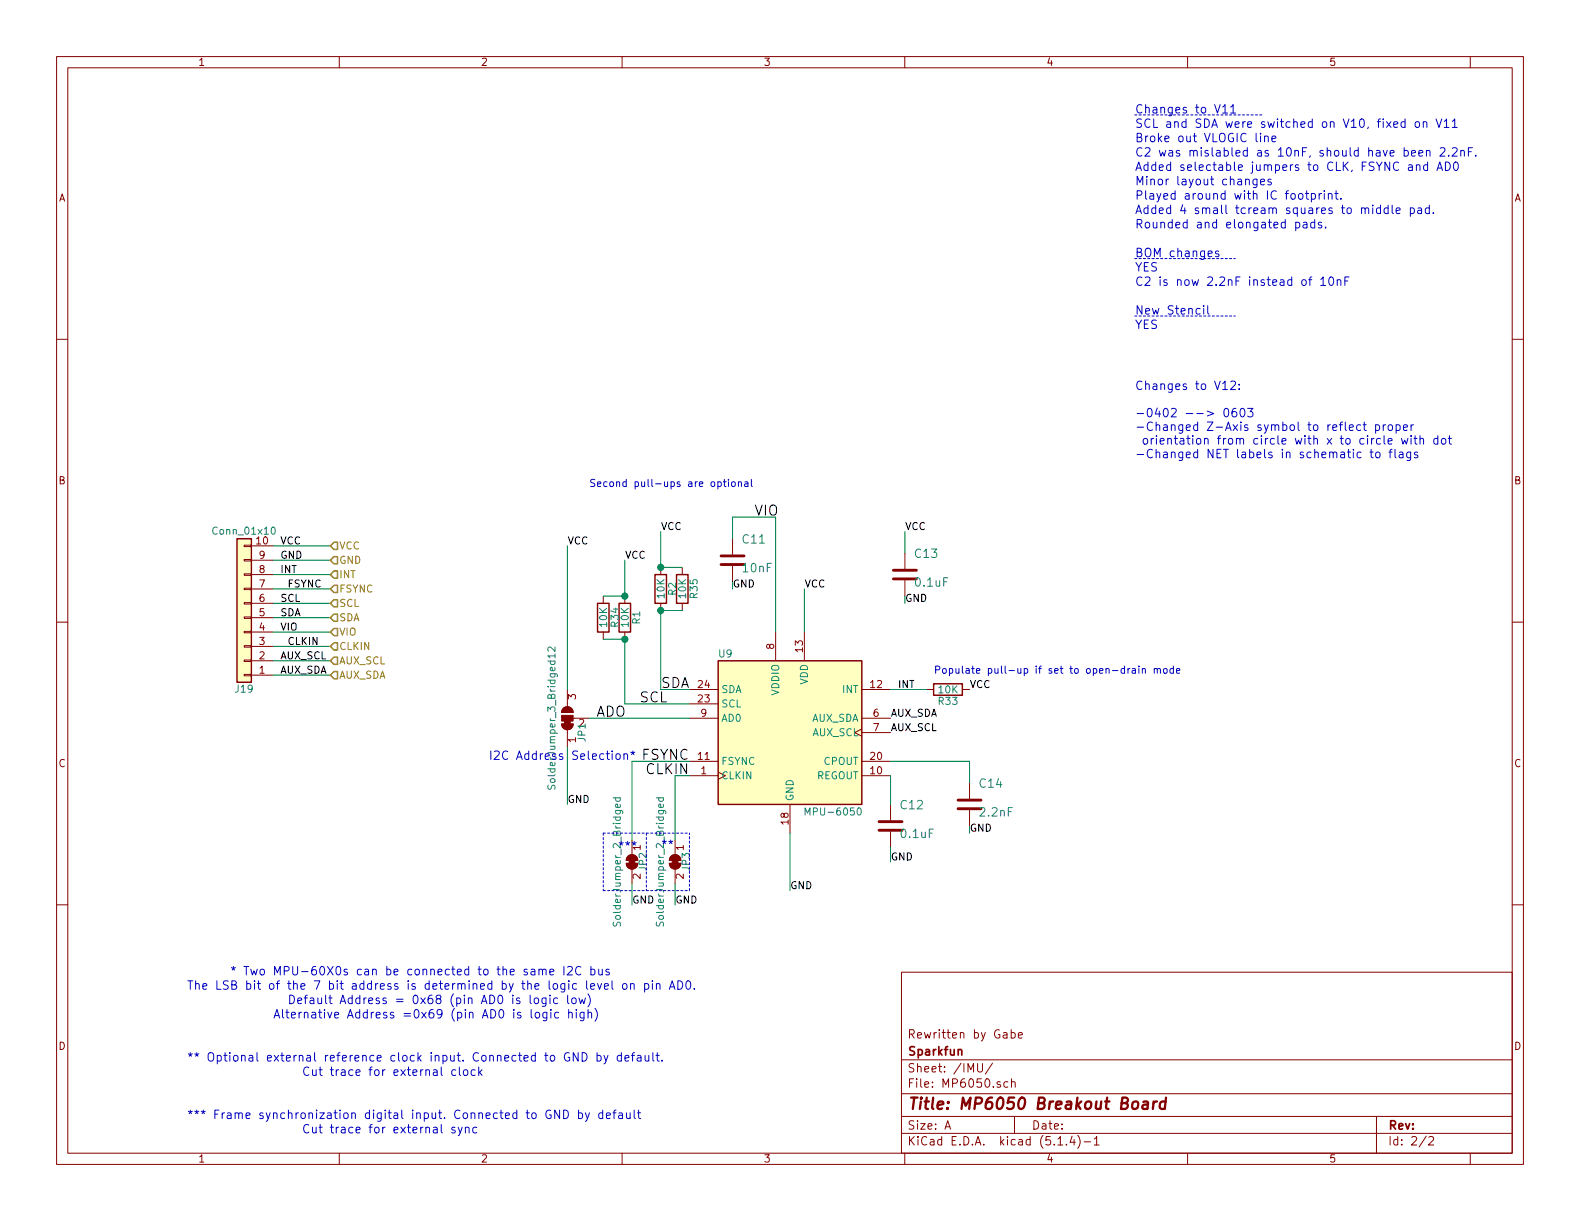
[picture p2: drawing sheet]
EESchema Schematic File Version 4
LIBS:kicad-eboard-cache
EELAYER 30 0
EELAYER END
$Descr A 11000 8500
encoding utf-8
Sheet 2 2
Title "MP6050 Breakout Board"
Date ""
Rev ""
Comp "Sparkfun"
Comment1 "Rewritten by Gabe"
Comment2 ""
Comment3 ""
Comment4 ""
$EndDescr
Text Label 1950 3800 0    50   ~ 0
VCC
Wire Wire Line
	5600 4400 5600 4100
Wire Wire Line
	3950 3800 3950 4800
Text Label 1950 3900 0    50   ~ 0
GND
Wire Wire Line
	6750 5800 6750 5750
Wire Wire Line
	6200 5900 6200 6000
Wire Wire Line
	5500 6200 5500 5800
Wire Wire Line
	3950 5600 3950 5200
Wire Wire Line
	6200 5400 6200 5600
Text Label 6200 5000 0    50   ~ 0
AUX_SDA
Text Label 1950 4700 0    50   ~ 0
AUX_SDA
Text Label 6200 5100 0    50   ~ 0
AUX_SCL
Text Label 1950 4600 0    50   ~ 0
AUX_SCL
Text Label 4450 4900 0    70   ~ 0
SCL
Text Label 1950 4200 0    50   ~ 0
SCL
Text Label 4600 4800 0    70   ~ 0
SDA
Text Label 1950 4300 0    50   ~ 0
SDA
Text Label 4150 5000 0    70   ~ 0
ADO
Text Label 6250 4800 0    50   ~ 0
INT
Text Label 1950 4000 0    50   ~ 0
INT
Text Label 4800 5300 2    70   ~ 0
FSYNC
Text Label 2000 4100 0    50   ~ 0
FSYNC
Text Label 2000 4500 0    50   ~ 0
CLKIN
Text Label 4800 5400 2    70   ~ 0
CLKIN
Text Label 1950 4400 0    50   ~ 0
VIO
Text Label 5250 3600 0    70   ~ 0
VIO
$Comp
L Device:C C14
U 1 1
P 6750 5600
AR Path="/5DAF980D/01909D13" Ref="C14"  Part="1" 
AR Path="/5DCD5C02/01909D13" Ref="C14"  Part="1" 
AR Path="/5DAF980D/9F1C139701909D13" Ref="C11"  Part="1" 
F 0 "C14" H 6810 5715 59  0000 L BNN
F 1 "2.2nF" H 6810 5515 59  0000 L BNN
F 2 "Capacitor_SMD:C_0805_2012Metric_Pad1.15x1.40mm_HandSolder" H 6750 5600 50  0001 C CNN
F 3 "" H 6750 5600 50  0001 C CNN
	1    6750 5600
	1    0    0    -1  
$EndComp
$Comp
L Device:C C13
U 1 1
P 6300 4000
AR Path="/5DAF980D/DAA3AADF" Ref="C13"  Part="1" 
AR Path="/5DCD5C02/DAA3AADF" Ref="C13"  Part="1" 
AR Path="/5DAF980D/563B591DDAA3AADF" Ref="C4"  Part="1" 
F 0 "C13" H 6360 4115 59  0000 L BNN
F 1 "0.1uF" H 6360 3915 59  0000 L BNN
F 2 "Capacitor_SMD:C_0805_2012Metric_Pad1.15x1.40mm_HandSolder" H 6300 4000 50  0001 C CNN
F 3 "" H 6300 4000 50  0001 C CNN
	1    6300 4000
	1    0    0    -1  
$EndComp
$Comp
L Device:C C11
U 1 1
P 5100 3900
AR Path="/5DAF980D/EEBC4EF1" Ref="C11"  Part="1" 
AR Path="/5DCD5C02/EEBC4EF1" Ref="C11"  Part="1" 
AR Path="/5DAF980D/D84F9FB4EEBC4EF1" Ref="C3"  Part="1" 
F 0 "C11" H 5160 4015 59  0000 L BNN
F 1 "10nF" H 5160 3815 59  0000 L BNN
F 2 "Capacitor_SMD:C_0805_2012Metric_Pad1.15x1.40mm_HandSolder" H 5100 3900 50  0001 C CNN
F 3 "" H 5100 3900 50  0001 C CNN
	1    5100 3900
	1    0    0    -1  
$EndComp
Text Notes 1300 7800 0    59   ~ 0
*** Frame synchronization digital input. Connected to GND by default 
Text Notes 2100 7900 0    59   ~ 0
Cut trace for external sync 
Text Notes 1600 6800 0    59   ~ 0
* Two MPU-60X0s can be connected to the same I2C bus
Text Notes 4600 5920 0    59   ~ 0
**
Text Notes 2000 7000 0    59   ~ 0
Default Address = 0x68 (pin AD0 is logic low)
Text Notes 1900 7100 0    59   ~ 0
Alternative Address =0x69 (pin AD0 is logic high)
Text Notes 1300 6900 0    59   ~ 0
The LSB bit of the 7 bit address is determined by the logic level on pin AD0.
Text Notes 1300 7400 0    59   ~ 0
** Optional external reference clock input. Connected to GND by default.
Text Notes 2100 7500 0    59   ~ 0
Cut trace for external clock
Text Notes 7900 800  0    59   ~ 0
Changes to V11
Wire Notes Line
	7900 800  8800 800 
Text Notes 7900 900  0    59   ~ 0
SCL and SDA were switched on V10, fixed on V11
Text Notes 7900 1100 0    59   ~ 0
C2 was mislabled as 10nF, should have been 2.2nF. 
Text Notes 7900 1000 0    59   ~ 0
Broke out VLOGIC line
Text Notes 7900 1800 0    59   ~ 0
BOM changes
Text Notes 7900 2200 0    59   ~ 0
New Stencil
Text Notes 7900 2300 0    59   ~ 0
YES
Text Notes 7900 1900 0    59   ~ 0
YES
Text Notes 7900 2000 0    59   ~ 0
C2 is now 2.2nF instead of 10nF
Wire Notes Line
	7900 1800 8600 1800
Wire Notes Line
	7900 2200 8600 2200
Text Notes 7900 1300 0    59   ~ 0
Minor layout changes
Text Notes 7900 1200 0    59   ~ 0
Added selectable jumpers to CLK, FSYNC and AD0
Text Notes 7900 1400 0    59   ~ 0
Played around with IC footprint. 
Text Notes 7900 3200 0    59   ~ 0
Changes to V12:\n\n-0402 --> 0603\n-Changed Z-Axis symbol to reflect proper\n orientation from circle with x to circle with dot\n-Changed NET labels in schematic to flags
Text Notes 7900 1500 0    59   ~ 0
Added 4 small tcream squares to middle pad.
Text Notes 7900 1600 0    59   ~ 0
Rounded and elongated pads.
$Comp
L Sensor_Motion:MPU-6050 U9
U 1 1
P 5500 5100
AR Path="/5DAF980D/5DACFAC5" Ref="U9"  Part="1" 
AR Path="/5DCD5C02/5DACFAC5" Ref="U?"  Part="1" 
F 0 "U9" H 5050 5650 50  0000 C CNN
F 1 "MPU-6050" H 5800 4550 50  0000 C CNN
F 2 "Sensor_Motion:InvenSense_QFN-24_4x4mm_P0.5mm" H 5500 4300 50  0001 C CNN
F 3 "https://store.invensense.com/datasheets/invensense/MPU-6050_DataSheet_V3%204.pdf" H 5500 4950 50  0001 C CNN
	1    5500 5100
	1    0    0    -1  
$EndComp
Wire Wire Line
	5100 3600 5400 3600
Wire Wire Line
	5400 3600 5400 4400
Wire Wire Line
	4700 5400 4800 5400
Wire Wire Line
	4400 5300 4800 5300
Wire Wire Line
	4800 4900 4350 4900
Wire Wire Line
	4600 4800 4800 4800
Wire Wire Line
	6200 5300 6750 5300
$Comp
L Jumper:SolderJumper_2_Bridged JP2
U 1 1
P 4400 6000
AR Path="/5DAF980D/5DAE6E03" Ref="JP2"  Part="1" 
AR Path="/5DCD5C02/5DAE6E03" Ref="JP?"  Part="1" 
F 0 "JP2" H 4400 6080 50  0000 C CNN
F 1 "SolderJumper_2_Bridged" H 4400 5900 50  0000 C CNN
F 2 "Jumper:SolderJumper-2_P1.3mm_Bridged_RoundedPad1.0x1.5mm" H 4400 6000 50  0001 C CNN
F 3 "~" H 4400 6000 50  0001 C CNN
	1    4400 6000
	0    1    1    0   
$EndComp
$Comp
L Jumper:SolderJumper_2_Bridged JP3
U 1 1
P 4700 6000
AR Path="/5DAF980D/5DAE6EE9" Ref="JP3"  Part="1" 
AR Path="/5DCD5C02/5DAE6EE9" Ref="JP?"  Part="1" 
F 0 "JP3" H 4700 6080 50  0000 C CNN
F 1 "SolderJumper_2_Bridged" H 4700 5900 50  0000 C CNN
F 2 "Jumper:SolderJumper-2_P1.3mm_Bridged_RoundedPad1.0x1.5mm" H 4700 6000 50  0001 C CNN
F 3 "~" H 4700 6000 50  0001 C CNN
	1    4700 6000
	0    1    1    0   
$EndComp
Wire Wire Line
	4700 5400 4700 5850
Wire Wire Line
	4400 5300 4400 5850
Wire Wire Line
	4400 6150 4400 6300
Wire Wire Line
	4700 6150 4700 6300
$Comp
L Jumper:SolderJumper_3_Bridged12 JP1
U 1 1
P 3950 5000
AR Path="/5DAF980D/5DAE8B16" Ref="JP1"  Part="1" 
AR Path="/5DCD5C02/5DAE8B16" Ref="JP?"  Part="1" 
F 0 "JP1" H 3850 4900 50  0000 C CNN
F 1 "SolderJumper_3_Bridged12" H 3950 5110 50  0000 C CNN
F 2 "Jumper:SolderJumper-3_P1.3mm_Bridged12_RoundedPad1.0x1.5mm_NumberLabels" H 3950 5000 50  0001 C CNN
F 3 "~" H 3950 5000 50  0001 C CNN
	1    3950 5000
	0    -1   -1   0   
$EndComp
Text Notes 3400 5300 0    59   ~ 0
I2C Address Selection*
Wire Wire Line
	4100 5000 4800 5000
Wire Notes Line
	4500 5800 4500 6200
Wire Notes Line
	4200 6200 4800 6200
Wire Notes Line
	4800 6200 4800 5800
Wire Notes Line
	4200 5800 4800 5800
Wire Notes Line
	4200 5800 4200 6200
Text Notes 4300 5930 0    59   ~ 0
***
$Comp
L Connector_Generic:Conn_01x10 J19
U 1 1
P 1700 4300
AR Path="/5DAF980D/5DAEBC3C" Ref="J19"  Part="1" 
AR Path="/5DCD5C02/5DAEBC3C" Ref="J?"  Part="1" 
F 0 "J19" H 1700 4800 50  0000 C CNN
F 1 "Conn_01x10" H 1700 3700 50  0000 C CNN
F 2 "Connector_PinHeader_2.54mm:PinHeader_1x10_P2.54mm_Vertical" H 1700 4300 50  0001 C CNN
F 3 "~" H 1700 4300 50  0001 C CNN
	1    1700 4300
	-1   0    0    1   
$EndComp
$Comp
L Device:R R1
U 1 1
P 4350 4300
AR Path="/5DAF980D/5DAEC66E" Ref="R1"  Part="1" 
AR Path="/5DCD5C02/5DAEC66E" Ref="R?"  Part="1" 
F 0 "R1" V 4430 4300 50  0000 C CNN
F 1 "10K" V 4350 4300 50  0000 C CNN
F 2 "Resistor_SMD:R_0603_1608Metric_Pad1.05x0.95mm_HandSolder" V 4280 4300 50  0001 C CNN
F 3 "~" H 4350 4300 50  0001 C CNN
	1    4350 4300
	1    0    0    -1  
$EndComp
$Comp
L Device:R R2
U 1 1
P 4600 4100
AR Path="/5DAF980D/5DAEC733" Ref="R2"  Part="1" 
AR Path="/5DCD5C02/5DAEC733" Ref="R?"  Part="1" 
F 0 "R2" V 4680 4100 50  0000 C CNN
F 1 "10K" V 4600 4100 50  0000 C CNN
F 2 "Resistor_SMD:R_0603_1608Metric_Pad1.05x0.95mm_HandSolder" V 4530 4100 50  0001 C CNN
F 3 "~" H 4600 4100 50  0001 C CNN
	1    4600 4100
	1    0    0    -1  
$EndComp
Wire Wire Line
	4600 3700 4600 3950
Wire Wire Line
	4600 4250 4600 4800
Wire Wire Line
	4350 3900 4350 4150
Wire Wire Line
	4350 4450 4350 4900
Wire Wire Line
	5100 3600 5100 3750
Wire Wire Line
	5100 4050 5100 4100
Wire Wire Line
	6300 3700 6300 3850
Wire Wire Line
	6300 4200 6300 4150
$Comp
L Device:C C12
U 1 1
P 6200 5750
AR Path="/5DAF980D/5DAF08EE" Ref="C12"  Part="1" 
AR Path="/5DCD5C02/5DAF08EE" Ref="C?"  Part="1" 
F 0 "C12" H 6260 5865 59  0000 L BNN
F 1 "0.1uF" H 6260 5665 59  0000 L BNN
F 2 "Capacitor_SMD:C_0805_2012Metric_Pad1.15x1.40mm_HandSolder" H 6200 5750 50  0001 C CNN
F 3 "" H 6200 5750 50  0001 C CNN
	1    6200 5750
	1    0    0    -1  
$EndComp
Wire Wire Line
	6750 5300 6750 5450
Text HLabel 2300 3800 2    50   Input ~ 0
VCC
Text HLabel 2300 3900 2    50   Input ~ 0
GND
Text HLabel 2300 4000 2    50   Input ~ 0
INT
Text HLabel 2300 4100 2    50   Input ~ 0
FSYNC
Text HLabel 2300 4200 2    50   Input ~ 0
SCL
Text HLabel 2300 4300 2    50   Input ~ 0
SDA
Text HLabel 2300 4400 2    50   Input ~ 0
VIO
Text HLabel 2300 4500 2    50   Input ~ 0
CLKIN
Text HLabel 2300 4600 2    50   Input ~ 0
AUX_SCL
Text HLabel 2300 4700 2    50   Input ~ 0
AUX_SDA
Wire Wire Line
	1900 3900 2300 3900
Wire Wire Line
	1900 4700 2300 4700
Wire Wire Line
	1900 4600 2300 4600
Wire Wire Line
	1900 4200 2300 4200
Wire Wire Line
	1900 4300 2300 4300
Wire Wire Line
	1900 4000 2300 4000
Wire Wire Line
	1900 4100 2300 4100
Wire Wire Line
	1900 4500 2300 4500
Wire Wire Line
	1900 4400 2300 4400
Wire Wire Line
	1900 3800 2300 3800
Text Label 3950 3800 0    50   ~ 0
VCC
Text Label 4350 3900 0    50   ~ 0
VCC
Text Label 4600 3700 0    50   ~ 0
VCC
Text Label 5600 4100 0    50   ~ 0
VCC
Text Label 6750 4800 0    50   ~ 0
VCC
Text Label 5100 4100 0    50   ~ 0
GND
Text Label 6300 4200 0    50   ~ 0
GND
Text Label 6750 5800 0    50   ~ 0
GND
Text Label 6200 6000 0    50   ~ 0
GND
Text Label 5500 6200 0    50   ~ 0
GND
Text Label 4700 6300 0    50   ~ 0
GND
Text Label 4400 6300 0    50   ~ 0
GND
Text Label 3950 5600 0    50   ~ 0
GND
$Comp
L Device:R R33
U 1 1
P 6600 4800
AR Path="/5DAF980D/5E24B9D7" Ref="R33"  Part="1" 
AR Path="/5DCD5C02/5E24B9D7" Ref="R?"  Part="1" 
F 0 "R33" V 6680 4800 50  0000 C CNN
F 1 "10K" V 6600 4800 50  0000 C CNN
F 2 "Resistor_SMD:R_0603_1608Metric_Pad1.05x0.95mm_HandSolder" V 6530 4800 50  0001 C CNN
F 3 "~" H 6600 4800 50  0001 C CNN
	1    6600 4800
	0    1    1    0   
$EndComp
Wire Wire Line
	6200 4800 6450 4800
Text Notes 6500 4700 0    50   ~ 0
Populate pull-up if set to open-drain mode
$Comp
L Device:R R34
U 1 1
P 4200 4300
AR Path="/5DAF980D/5E2698DE" Ref="R34"  Part="1" 
AR Path="/5DCD5C02/5E2698DE" Ref="R?"  Part="1" 
F 0 "R34" V 4280 4300 50  0000 C CNN
F 1 "10K" V 4200 4300 50  0000 C CNN
F 2 "Resistor_SMD:R_0603_1608Metric_Pad1.05x0.95mm_HandSolder" V 4130 4300 50  0001 C CNN
F 3 "~" H 4200 4300 50  0001 C CNN
	1    4200 4300
	1    0    0    -1  
$EndComp
$Comp
L Device:R R35
U 1 1
P 4750 4100
AR Path="/5DAF980D/5E269D45" Ref="R35"  Part="1" 
AR Path="/5DCD5C02/5E269D45" Ref="R?"  Part="1" 
F 0 "R35" V 4830 4100 50  0000 C CNN
F 1 "10K" V 4750 4100 50  0000 C CNN
F 2 "Resistor_SMD:R_0603_1608Metric_Pad1.05x0.95mm_HandSolder" V 4680 4100 50  0001 C CNN
F 3 "~" H 4750 4100 50  0001 C CNN
	1    4750 4100
	1    0    0    -1  
$EndComp
Wire Wire Line
	4750 3950 4600 3950
Connection ~ 4600 3950
Wire Wire Line
	4600 4250 4750 4250
Connection ~ 4600 4250
Wire Wire Line
	4200 4150 4350 4150
Connection ~ 4350 4150
Wire Wire Line
	4200 4450 4350 4450
Connection ~ 4350 4450
Text Notes 4100 3400 0    50   ~ 0
Second pull-ups are optional
Text Label 6300 3700 0    50   ~ 0
VCC
$EndSCHEMATC
